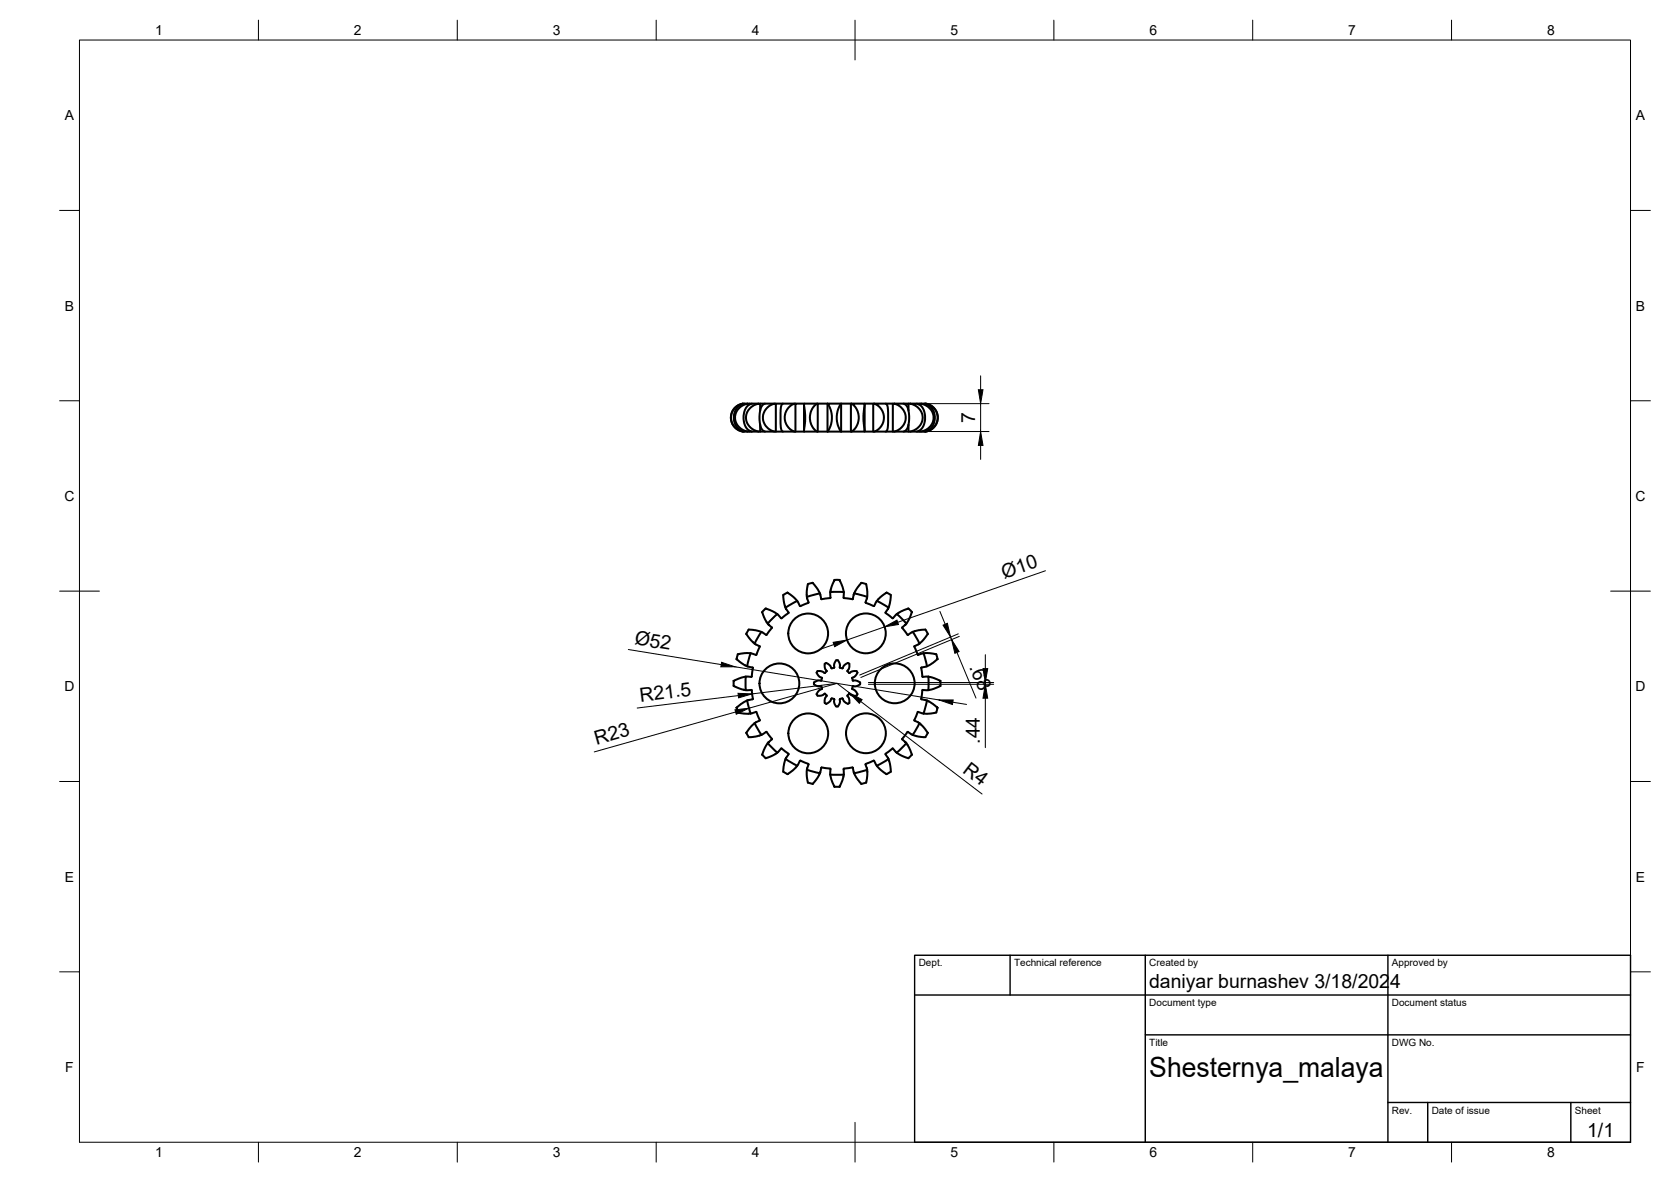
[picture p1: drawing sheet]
<svg xmlns="http://www.w3.org/2000/svg" width="420mm" height="297mm" viewBox="0 0 420 297" stroke-linecap="round" stroke-linejoin="round" font-family="sans-serif">
<!-- layer: Visible -->
<g fill="none" stroke="#000" stroke-width=".51">
<path d="M186.8 101.4l-1.1 .4-.8 .6a3.5 3.5 0 0 0-.9 3.6 3.5 3.5 0 0 0 2.8 2.5M187.2 108.5l-1-.4-.8-.6-.7-1.1-.2-1.2 .2-1.5 .9-1.5 1.2-.7 1.2-.1-1.5 .7a3.5 3.5 0 0 0-1.6 3.7 3.5 3.5 0 0 0 3.1 2.7M187.2 101.4a3.5 3.5 0 0 0-3.4 3.4 3.5 3.5 0 0 0 3 3.6M188 101.4h.5v.2M188.5 101.4h.6M188.5 108.3v.2M189.1 108.5l-1-.5-.8-1-.3-1.6 .1-1.9 .5-1.1 .7-.6 .8-.4h1.7l-1 .4-.9 .5a3.5 3.5 0 0 0-1.2 3.7 3.5 3.5 0 0 0 3.1 2.5M190.8 101.4h.3v1.8M191.1 101.4h1.3M191.1 106.7v1.8M192.4 108.5l-.7-.5-.6-1.2-.1-2.3 .3-1.9 .4-.7 .6-.4 2.5-.1-1.2 .5-1 .9a3.6 3.6 0 0 0 2.2 5.7M194.8 101.4h.3"/>
<path d="M196.8 108.5l-.3-.4-.2-1.2v-3.4l.2-1.7 .3-.4h3l-1.2 .7-1 1.4a3.8 3.8 0 0 0 2.2 5M196.8 101.4h-1.7v7.1M199.8 101.4h.2M202.2 101.7v6.5M202.2 108.5l.3-3-.3-4.1h3.3l-.6 .5-.7 .9-.6 1.9 .4 2.1 .6 1 .9 .7M202.2 101.4h-2.2v7.1M205.5 101.4h.1M205.6 108.5v-7.1h2.5v7.1l.8-1.5 .3-1.6-.3-2.4-.8-1.6h3.4l-.8 1.5-.3 1.6 .2 2.1 .9 1.9M211.5 101.4h2.5M211.5 101.4v7.1M214.1 108.5l.6-.5 .7-.9 .5-1.9-.3-2-.7-1.1-.8-.7 3.3 .1-.3 2.9 .3 4.1M214.1 101.4h-.1v7.1"/>
<path d="M217.4 101.4h2.2M217.4 101.7v6.5M219.8 108.5l1.2-.7 1-1.4a3.8 3.8 0 0 0-2.2-5h2.9l.4 .4 .2 1.7v3.4l-.2 1.2-.4 .4M219.8 101.4h-.2v7.1M222.7 101.4h1.8M224.8 108.5l1.1-.5 1.1-.9a3.6 3.6 0 0 0-2.2-5.7l2.5 .1 .6 .4 .4 .7 .3 1.9-.2 2.3-.5 1.2-.7 .5M224.8 101.4h-.3v7.1M227.2 101.4h1.2v1.8M228.4 101.4h.4M228.4 106.7v1.8M228.8 108.5l1-.4 .9-.5a3.5 3.5 0 0 0 1.1-3.7 3.5 3.5 0 0 0-3-2.5h1.7l.8 .4 .6 .6 .5 1.1 .2 1.9-.4 1.6-.7 1-1 .5M230.5 101.4h.6v.2"/>
<path d="M231.1 101.4h.4M231.1 108.3v.2M231.5 108.5l1.6-.6a3.5 3.5 0 0 0 1.5-3.8 3.5 3.5 0 0 0-3.1-2.7l1.2 .1 1.3 .7 .7 1.1 .4 1.4-.1 1.1-.5 1.2-1 1-1.1 .5M232.4 101.4h.3M232.8 108.4a3.5 3.5 0 0 0 3-3.5 3.5 3.5 0 0 0-3.1-3.5l1.1 .4 .9 .6a3.5 3.5 0 0 1 .9 3.8 3.5 3.5 0 0 1-3.2 2.3h-45.6M187.6 159.3l1.7 2 1.7 1.2-.9 2.1-2-.5-2.6 .3M188.2 158.2l1.9 .2 1.3 .4M188.3 158.2l-.6 1M191.4 158.8l1.2 .7M191.4 158.8l-1.7 2.9M192.8 159.5h-.2M193 156.7l1.1 1-1.3 1.8"/>
<path d="M195.4 154.3l-1.2-.7-1.7-.7-.4 .4-.5 .5 .7 1.8 .7 1.1M195.4 154.3l1 1M195.4 154.3l-2.4 2.4M196.4 155.3h.1M196.9 149.5l.4 2.7 1 1.8-1.8 1.4M196.9 149.5l1.1-.6 .2 .2 2 1.6 .9 1.6M200.5 151l-3 1.7M202.9 150l.3 1.5-2.1 .7M204.3 146.5l1.7 2.2 .6 1.9M204.3 146.5l-1.2 .3-.3 1.9 .1 1.3M206.2 149.1l-3.3 .9M208.8 148.8v1.4"/>
<path d="M208.8 148.8h3.4M208.8 150.2l-2.2 .4M209.8 145.7l-.7 1.8-.3 1.3M209.9 145.7h1.2l.8 1.8 .3 1.3M212.1 150.2l2.2 .4M212.2 148.8l-.1 1.4M214.5 150.5l-.2 .1M214.8 149.1l3.2 .9M218 150l.1-1.3-.3-1.9-1.2-.3-1.6 2.2-.6 1.8M220.5 151l2.9 1.7M222.9 148.9l-1.9 1.5-1.2 1.9-2.1-.8 .3-1.5M222.9 148.9l1.1 .6v.4l-.4 2.3-.9 1.8 1.7 1.4"/>
<path d="M225.5 154.3l1.2-.7 1.7-.7 .5 .4 .4 .5-.7 1.8-.7 1.1M225.5 154.3l-1.1 1M225.5 154.3l2.4 2.4M227.9 156.7l-1.1 1 1.4 1.8M229.5 158.8l1.4-.4 1.8-.2 .6 1.1M229.5 158.8l-1.3 .7M229.5 158.8l1.7 2.9M233.3 159.3l-.8 1.2-1.3 1.2M184.4 172.3l2 .9 1.1 .2M184.5 171.1v1.2M185.2 177.9l.3 1.2h.3l2.3 .3 2-.5 .9 2.1-1.7 1.2-1.7 2M185.5 164.4l-.3 1.2 .1 .1 2.1 1.5 1.9 .6-.3 2.3h-1.5"/>
<path d="M187.5 170v3.4M187.5 170.1l-1.1 .2-2 .8M187.5 173.4h1.5l.3 2.2M187.9 176l.8 3.3M188.7 164.2l-.8 3.2M189.2 175.7l-1.2 .3-1 .5-1.8 1.4M189.3 175.6l-.1 .1M204.7 172l.9 .5h.9l.2 .6-1 .6a.63 .63 0 0 0-.3 .9 .63 .63 0 0 0 1 .2l.9-.4M204.7 171.5v.4M207.3 174.3h.2M207.4 174.3l.5 .5-.5 1a.63 .63 0 0 0 .2 1 .63 .63 0 0 0 .8-.3l.6-.9M209 167.9l-.6-.9a.63 .63 0 0 0-.9-.3 .63 .63 0 0 0-.1 .9l.4 1.1-.4 .4-1-.4a.63 .63 0 0 0-1 .1 .63 .63 0 0 0 .3 .9l1 .6-.2 .7h-.9l-.9 .5"/>
<path d="M209 167.9h.2M209.2 175.5l.5 .1M209.2 175.5l-.2 .1M209.7 175.7l.2 1.3 .3 .5h.5M209.7 167.8l-.5 .2M210.2 166l-.4 .8-.1 1M210.2 165.9h.5M210.7 166l.5 .8v1M211.2 167.8l.7 .1 .6-.9a.59 .59 0 0 1 .7-.3 .59 .59 0 0 1 .4 .8l-.2 .6-.3 .5M211.2 175.7v.9l-.5 .9M213.1 174.9l.5 .9a.63 .63 0 0 1-.2 1 .63 .63 0 0 1-.9-.3l-.7-1-.6 .1M213.1 168.6l.5 .5 .9-.4a.63 .63 0 0 1 1 .1 .63 .63 0 0 1-.3 .9l-.9 .7"/>
<path d="M213.5 174.3l-.4 .6M213.6 174.3h-.1M214.3 173l.9 .7a.63 .63 0 0 1 .3 1 .63 .63 0 0 1-1 .1l-.9-.4M214.3 170.4l.1 .6h.9l1 .5M216.3 172l-1 .5-.9-.1-.1 .6M216.3 171.5v.4M230.9 178.9l-1 2.1 1.3 .7M231.2 161.7l-1.3 .7 1 2.2M231.6 175.6l.1 .1M231.7 175.7l1.3 .3 1.6 .9 1.1 1-.1 .6-.2 .6-1.5 .2h-1.8l-1.3-.4M231.9 173.5l-.3 2.1M231.9 170l1.5 .1"/>
<path d="M232.2 164.2l.9 3.2M233.1 176l-.9 3.3M233.4 170.1l1.2 .2 1.9 .8M233.4 173.4l-1.5 .1M233.4 170v3.4M235.4 164.4l-2.6-.3-2 .5M235.4 164.4l.3 1.2-.1 .1-2.1 1.5-1.9 .6 .3 2.2M236.5 171.1v1.2M236.5 172.3l-1.9 .9-1.2 .2M187.7 184.2l.6 1M189.7 181.7l1.7 3M191.4 184.7l-1.3 .4-1.9 .2"/>
<path d="M192.6 183.9l-1.2 .8M192.6 183.9l1.5 1.8-1.1 1.1M193 186.8l-.9 1.5-.5 1.4M193 186.7l2.4 2.4M195.4 189.2l-1.2 .7-1.6 .6-.9-.8M196.4 188.1l-1 1.1M196.5 188.1l1.8 1.4-1 1.7-.4 2.8M196.5 188.1h-.1M197.5 190.7l3 1.7M201.1 191.2l-.9 1.6-2 1.6-.2 .1-1.1-.6M201.1 191.2l2.2 .8-.5 1.9 .3 2.5v.3l1.2 .3M202.9 193.4l3.3 .9"/>
<path d="M208.8 194.7l-.1-1.6-2.2-.2-.5 1.9-1.7 2.2M208.8 194.7l.3 1.3 .7 1.7M208.8 194.7h3.4M209.9 197.7h1.2M212.2 194.7l-.3 1.3-.8 1.7M214.4 193l.6 1.8 1.6 2.2 1.2-.3v-.3l.3-2.5-.5-1.9 2.1-.9 1.3 1.9 1.9 1.5M214.5 193l-2.3 .1v1.6M218 193.4l-3.2 .9M223.4 190.7l-2.9 1.7M224 193.9l-1.1 .6M224.4 188.1l1.1 1.1M224.4 188.1l-1.7 1.4 .9 1.7 .4 2.8"/>
<path d="M225.5 189.2l1.2 .7 1.7 .6 .9-.8M227.9 186.8l.9 1.5 .5 1.4M227.9 186.7l-2.4 2.4M229.5 184.7l-1.3-.8-1.4 1.8 1.1 1.1M231.2 181.7l1.3 1.3 .8 1.2M231.2 181.7l-1.7 3M233.3 184.2l-.6 1.1-1.8-.2-1.4-.4"/>
<circle cx="203.2" cy="159.2" r="5"/>
<circle cx="217.7" cy="159.2" r="5"/>
<circle cx="196" cy="171.7" r="5"/>
<circle cx="225" cy="171.7" r="5"/>
<circle cx="203.2" cy="184.3" r="5"/>
<circle cx="217.7" cy="184.3" r="5"/>
</g>
<!-- layer: BORDER -->
<g fill="none" stroke="#000" stroke-width=".25">
<path d="M20 10.1h390v276.9h-390zM65 5.1v5M115 5.1v5M165 5.1v5M215 5.1v10M265 5.1v5M315 5.1v5M365 5.1v5M15 52.9h5M410 52.9h5M15 100.7h5M410 100.7h5"/>
<path d="M15 148.6h10M405 148.6h10M15 196.4h5M410 196.4h5M15 244.2h5M410 244.2h5M65 287v5M115 287v5M165 287v5M215 282.1v9.9M265 287v5M315 287v5"/>
<path d="M365 287v5"/>
</g>
<!-- layer: TITLEBLOCK -->
<path d="M230 240.1h180v46.9h-180zM230 250h180M254 240.1v9.9M288 240.1v46.9M349 240.1v46.9M288 260.1h122M349 277.1h61M359 277.1v9.9M395 277.1v9.9" fill="none" stroke="#000" stroke-width=".36"/>
<!-- layer: FD_Dimensions -->
<g fill="none" stroke="#000" stroke-width=".25">
<path d="M246.6 94.5v3.4M230.5 101.4h18.2M230.5 108.4h18.2M246.6 101.4v7M246.6 111.9v3.6M222.4 157.5l-9.4 3.3M236.3 153.6l1.4 3.3M241 159.3l-24.8 10.3M241.2 159.9l-24.7 10.4M262.9 143.4l-37.2 13M158 163.2l23.3 3.8M184.8 167.6l51.3 8.3"/>
<path d="M185 178.9l-35.6 10.1M185.7 174.8l-25.5 3.1M209.7 162l-3.3 1.1M210.5 171.7l3.1 2.5M210.5 171.7l-22.2 6.3M210.5 171.7l-21.4 2.7M216.4 176.3l30.5 23.2M218.4 171.5h31.5M218.4 172h31.5M239 160.1l.3 .6M239.6 176.5l3.4 .5M240.6 164l4.8 11.4"/>
<path d="M247.8 164.5v3.5M247.8 171.5v.5M247.8 175.5v12.4"/>
</g>
<g fill="#000" stroke="#000" stroke-width=".25">
<path d="M246 97.9h1.2l-.6 3.5zM246.6 108.4l.6 3.5h-1.2zM222.4 157.5l3.1-1.7 .4 1.1zM237.1 157.1l1.1-.5 .8 3.5zM181.4 166.4l3.4 1.2h-3.5zM184.8 178.4l3.5-.4-3.2 1.5zM185.6 174.2l3.5 .2-3.4 1zM209.5 161.4l3.5-.6-3.1 1.7zM213.6 174.2l3.2 1.6-.7 .9zM236.1 175.9h3.6l-.2 1.1zM239.3 160.7l1.9 3-1.1 .5zM247.2 168h1.1l-.5 3.5z"/>
<path d="M247.8 172l.5 3.5h-1.1z"/>
</g>
<text font-size="7" x="289" y="270.6">Shesternya_malaya</text>
<g font-size="4.9">
<text x="245.2" y="106.3" transform="rotate(-90 245.2 106.3)">7</text>
<text x="252.5" y="145.4" transform="rotate(-19 252.5 145.4)">Ø10</text>
<text x="159.4" y="161.9" transform="rotate(9 159.4 161.9)">Ø52</text>
<text x="243.7" y="167.5" transform="rotate(68 243.7 167.5)">.68</text>
<text x="161" y="176.4" transform="rotate(-7 161 176.4)">R21.5</text>
<text x="150" y="187.3" transform="rotate(-16 150 187.3)">R23</text>
<text x="246.4" y="186.9" transform="rotate(-90 246.4 186.9)">.44</text>
<text x="241.9" y="193.9" transform="rotate(37 241.9 193.9)">R4</text>
<text x="288.9" y="248.4">daniyar burnashev 3/18/2024</text>
<text x="399.1" y="285.7">1/1</text>
</g>
<g font-size="3.5">
<text x="39" y="8.8">1</text>
<text x="89" y="8.8">2</text>
<text x="139" y="8.8">3</text>
<text x="189" y="8.8">4</text>
<text x="239" y="8.8">5</text>
<text x="289" y="8.8">6</text>
<text x="339" y="8.8">7</text>
<text x="389" y="8.8">8</text>
<text x="16.3" y="30.2">A</text>
<text x="411.3" y="30.2">A</text>
<text x="16.3" y="78">B</text>
<text x="411.3" y="78">B</text>
<text x="16.2" y="125.9">C</text>
<text x="411.2" y="125.9">C</text>
<text x="16.2" y="173.7">D</text>
<text x="411.2" y="173.7">D</text>
<text x="16.3" y="221.6">E</text>
<text x="411.3" y="221.6">E</text>
<text x="16.4" y="269.4">F</text>
<text x="411.4" y="269.4">F</text>
<text x="39" y="290.8">1</text>
<text x="89" y="290.8">2</text>
<text x="139" y="290.8">3</text>
<text x="189" y="290.8">4</text>
<text x="239" y="290.8">5</text>
<text x="289" y="290.8">6</text>
<text x="339" y="290.8">7</text>
<text x="389" y="290.8">8</text>
</g>
<g font-size="2.5">
<text x="231" y="242.9">Dept.</text>
<text x="255" y="242.9">Technical reference</text>
<text x="289" y="242.9">Created by</text>
<text x="350" y="242.9">Approved by</text>
<text x="289" y="252.8">Document type</text>
<text x="350" y="252.8">Document status</text>
<text x="289" y="262.9">Title</text>
<text x="350" y="262.9">DWG No.</text>
<text x="350" y="279.9">Rev.</text>
<text x="360" y="279.9">Date of issue</text>
<text x="396" y="279.9">Sheet</text>
</g>
</svg>
